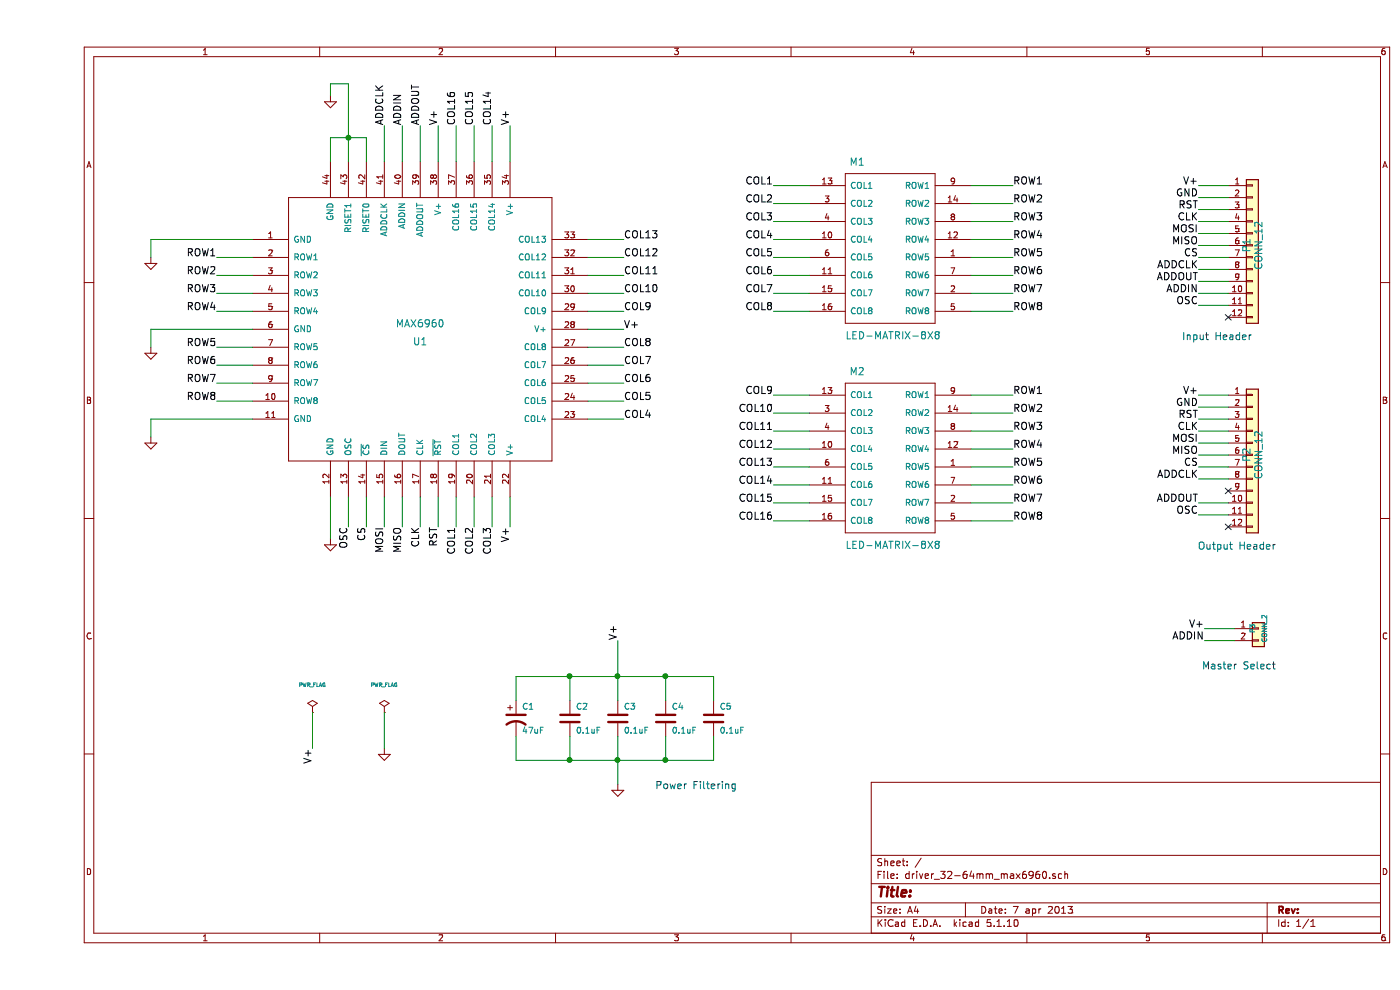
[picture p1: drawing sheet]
EESchema Schematic File Version 4
EELAYER 30 0
EELAYER END
$Descr A4 11693 8268
encoding utf-8
Sheet 1 1
Title ""
Date "7 apr 2013"
Rev ""
Comp ""
Comment1 ""
Comment2 ""
Comment3 ""
Comment4 ""
$EndDescr
$Comp
L power:GND #PWR01
U 1 1
P 2900 6250
F 0 "#PWR01" H 2900 6250 30  0001 C CNN
F 1 "GND" H 2900 6180 30  0001 C CNN
F 2 "" H 2900 6250 50  0001 C CNN
F 3 "" H 2900 6250 50  0001 C CNN
	1    2900 6250
	1    0    0    -1  
$EndComp
Text Label 2300 6250 3    60   ~ 0
V+
Wire Wire Line
	2900 5950 2900 6250
Wire Wire Line
	10000 5350 9750 5350
Wire Wire Line
	9950 4200 9700 4200
Wire Wire Line
	9950 4000 9700 4000
Wire Wire Line
	9950 3900 9700 3900
Wire Wire Line
	9950 3700 9700 3700
Wire Wire Line
	9950 3500 9700 3500
Wire Wire Line
	9950 3300 9700 3300
Wire Wire Line
	9950 3400 9700 3400
Wire Wire Line
	9950 3600 9700 3600
Wire Wire Line
	9950 3800 9700 3800
Wire Wire Line
	9950 4300 9700 4300
Wire Wire Line
	9950 2550 9700 2550
Wire Wire Line
	9950 2350 9700 2350
Wire Wire Line
	7800 2450 8150 2450
Wire Wire Line
	8150 1550 7800 1550
Wire Wire Line
	8150 1850 7800 1850
Wire Wire Line
	8150 2000 7800 2000
Wire Wire Line
	6450 2600 6150 2600
Wire Wire Line
	6450 2300 6150 2300
Wire Wire Line
	6450 2000 6150 2000
Wire Wire Line
	6450 1700 6150 1700
Wire Wire Line
	2900 1350 2900 1050
Wire Wire Line
	3200 1350 3200 1050
Wire Wire Line
	3650 1350 3650 1050
Wire Wire Line
	4600 2000 4900 2000
Wire Wire Line
	4600 2900 4900 2900
Wire Wire Line
	4600 3200 4900 3200
Wire Wire Line
	4600 3500 4900 3500
Wire Wire Line
	4600 2450 4900 2450
Wire Wire Line
	3650 4400 3650 4150
Wire Wire Line
	3350 4400 3350 4150
Wire Wire Line
	3050 4400 3050 4150
Wire Wire Line
	2750 4400 2750 4150
Wire Wire Line
	1800 3200 1500 3200
Wire Wire Line
	1800 2900 1500 2900
Wire Wire Line
	1800 2450 1500 2450
Wire Wire Line
	1800 2150 1500 2150
Wire Wire Line
	9950 2050 9700 2050
Wire Wire Line
	9950 1850 9700 1850
Wire Wire Line
	9950 1650 9700 1650
Wire Wire Line
	2450 4500 2450 4150
Wire Wire Line
	950  3650 950  3500
Wire Wire Line
	950  3500 1800 3500
Wire Wire Line
	3950 1350 3950 1050
Wire Wire Line
	4600 2750 4900 2750
Wire Wire Line
	2450 1150 2600 1150
Wire Wire Line
	2450 1150 2450 1350
Wire Wire Line
	2750 1150 2750 1350
Connection ~ 5250 6350
Wire Wire Line
	5650 6150 5650 6350
Wire Wire Line
	5650 6350 5250 6350
Connection ~ 4450 6350
Wire Wire Line
	4850 5350 4850 5650
Connection ~ 4850 5650
Wire Wire Line
	5250 5650 5250 5850
Wire Wire Line
	4450 5650 4450 5850
Wire Wire Line
	4000 5850 4000 5650
Connection ~ 4450 5650
Wire Wire Line
	4000 5650 4450 5650
Wire Wire Line
	5650 5650 5650 5850
Connection ~ 5250 5650
Wire Wire Line
	4000 6350 4000 6150
Wire Wire Line
	4450 6350 4450 6150
Wire Wire Line
	5250 6350 5250 6150
Connection ~ 4850 6350
Wire Wire Line
	4850 6550 4850 6350
Wire Wire Line
	2600 1350 2600 1150
Wire Wire Line
	2600 700  2450 700 
Wire Wire Line
	2450 700  2450 800 
Connection ~ 2600 1150
Wire Wire Line
	3950 4150 3950 4400
Wire Wire Line
	3350 1350 3350 1050
Wire Wire Line
	1800 2750 950  2750
Wire Wire Line
	950  2750 950  2900
Wire Wire Line
	1800 2000 950  2000
Wire Wire Line
	950  2000 950  2150
Wire Wire Line
	9950 1550 9700 1550
Wire Wire Line
	9950 1750 9700 1750
Wire Wire Line
	9950 1950 9700 1950
Wire Wire Line
	9950 2150 9700 2150
Wire Wire Line
	1800 2300 1500 2300
Wire Wire Line
	1800 2600 1500 2600
Wire Wire Line
	1800 3050 1500 3050
Wire Wire Line
	1800 3350 1500 3350
Wire Wire Line
	2600 4400 2600 4150
Wire Wire Line
	2900 4400 2900 4150
Wire Wire Line
	3200 4400 3200 4150
Wire Wire Line
	3500 4400 3500 4150
Wire Wire Line
	3800 4150 3800 4400
Wire Wire Line
	4600 2600 4900 2600
Wire Wire Line
	4600 2300 4900 2300
Wire Wire Line
	4600 3350 4900 3350
Wire Wire Line
	4600 3050 4900 3050
Wire Wire Line
	4600 2150 4900 2150
Wire Wire Line
	3800 1350 3800 1050
Wire Wire Line
	3500 1350 3500 1050
Wire Wire Line
	3050 1350 3050 1050
Wire Wire Line
	6450 1550 6150 1550
Wire Wire Line
	6450 1850 6150 1850
Wire Wire Line
	6450 2150 6150 2150
Wire Wire Line
	6450 2450 6150 2450
Wire Wire Line
	7800 2150 8150 2150
Wire Wire Line
	8150 1700 7800 1700
Wire Wire Line
	7800 2300 8150 2300
Wire Wire Line
	7800 2600 8150 2600
Wire Wire Line
	7800 4350 8150 4350
Wire Wire Line
	7800 4050 8150 4050
Wire Wire Line
	8150 3450 7800 3450
Wire Wire Line
	7800 3900 8150 3900
Wire Wire Line
	6450 4200 6150 4200
Wire Wire Line
	6450 3900 6150 3900
Wire Wire Line
	6450 3600 6150 3600
Wire Wire Line
	6450 3300 6150 3300
Wire Wire Line
	6450 3450 6150 3450
Wire Wire Line
	6450 3750 6150 3750
Wire Wire Line
	6450 4050 6150 4050
Wire Wire Line
	6450 4350 6150 4350
Wire Wire Line
	8150 3750 7800 3750
Wire Wire Line
	8150 3600 7800 3600
Wire Wire Line
	8150 3300 7800 3300
Wire Wire Line
	7800 4200 8150 4200
Wire Wire Line
	9950 2250 9700 2250
Wire Wire Line
	9950 2450 9700 2450
Wire Wire Line
	10000 5250 9750 5250
Wire Wire Line
	2300 5950 2300 6250
$Comp
L power:PWR_FLAG #FLG02
U 1 1
P 2900 5950
F 0 "#FLG02" H 2900 6220 30  0001 C CNN
F 1 "PWR_FLAG" H 2900 6180 30  0000 C CNN
F 2 "" H 2900 5950 50  0001 C CNN
F 3 "" H 2900 5950 50  0001 C CNN
	1    2900 5950
	1    0    0    -1  
$EndComp
$Comp
L power:PWR_FLAG #FLG03
U 1 1
P 2300 5950
F 0 "#FLG03" H 2300 6220 30  0001 C CNN
F 1 "PWR_FLAG" H 2300 6180 30  0000 C CNN
F 2 "" H 2300 5950 50  0001 C CNN
F 3 "" H 2300 5950 50  0001 C CNN
	1    2300 5950
	1    0    0    -1  
$EndComp
Text Notes 10150 2850 2    60   ~ 0
Input Header
Text Notes 10350 4600 2    60   ~ 0
Output Header
Text Notes 10350 5600 2    60   ~ 0
Master Select
Text Label 9750 5350 2    60   ~ 0
ADDIN
Text Label 9750 5250 2    60   ~ 0
V+
$Comp
L Connector_Generic:Conn_01x02 P3
U 1 1
P 10200 5250
F 0 "P3" V 10150 5250 40  0000 C CNN
F 1 "CONN_2" V 10250 5250 40  0000 C CNN
F 2 "" H 10200 5250 50  0001 C CNN
F 3 "" H 10200 5250 50  0001 C CNN
	1    10200 5250
	1    0    0    -1  
$EndComp
NoConn ~ 9950 4100
Text Label 9700 3300 2    60   ~ 0
V+
Text Label 9700 3400 2    60   ~ 0
GND
Text Label 9700 3500 2    60   ~ 0
RST
Text Label 9700 3600 2    60   ~ 0
CLK
Text Label 9700 3700 2    60   ~ 0
MOSI
Text Label 9700 3800 2    60   ~ 0
MISO
Text Label 9700 3900 2    60   ~ 0
CS
Text Label 9700 4000 2    60   ~ 0
ADDCLK
Text Label 9700 4200 2    60   ~ 0
ADDOUT
Text Label 9700 4300 2    60   ~ 0
OSC
$Comp
L Connector_Generic:Conn_01x12 P2
U 1 1
P 10150 3800
F 0 "P2" V 10100 3800 60  0000 C CNN
F 1 "CONN_12" V 10200 3800 60  0000 C CNN
F 2 "" H 10150 3800 50  0001 C CNN
F 3 "" H 10150 3800 50  0001 C CNN
	1    10150 3800
	1    0    0    -1  
$EndComp
NoConn ~ 9950 4400
NoConn ~ 9950 2650
$Comp
L Connector_Generic:Conn_01x12 P1
U 1 1
P 10150 2050
F 0 "P1" V 10100 2050 60  0000 C CNN
F 1 "CONN_12" V 10200 2050 60  0000 C CNN
F 2 "" H 10150 2050 50  0001 C CNN
F 3 "" H 10150 2050 50  0001 C CNN
	1    10150 2050
	1    0    0    -1  
$EndComp
Text Label 9700 2550 2    60   ~ 0
OSC
Text Label 9700 2450 2    60   ~ 0
ADDIN
Text Label 9700 2350 2    60   ~ 0
ADDOUT
Text Label 9700 2250 2    60   ~ 0
ADDCLK
$Comp
L driver_32-64mm_max6960:LED-MATRIX-8X8 M2
U 1 1
P 7150 3800
F 0 "M2" H 6850 4500 60  0000 C CNN
F 1 "LED-MATRIX-8X8" H 7150 3050 60  0000 C CNN
F 2 "" H 7150 3800 50  0001 C CNN
F 3 "" H 7150 3800 50  0001 C CNN
	1    7150 3800
	1    0    0    -1  
$EndComp
Text Label 8150 3300 0    60   ~ 0
ROW1
Text Label 8150 3450 0    60   ~ 0
ROW2
Text Label 8150 3600 0    60   ~ 0
ROW3
Text Label 8150 3750 0    60   ~ 0
ROW4
Text Label 8150 3900 0    60   ~ 0
ROW5
Text Label 8150 4050 0    60   ~ 0
ROW6
Text Label 8150 4200 0    60   ~ 0
ROW7
Text Label 8150 4350 0    60   ~ 0
ROW8
Text Label 6150 3300 2    60   ~ 0
COL9
Text Label 6150 3450 2    60   ~ 0
COL10
Text Label 6150 3600 2    60   ~ 0
COL11
Text Label 6150 3750 2    60   ~ 0
COL12
Text Label 6150 3900 2    60   ~ 0
COL13
Text Label 6150 4050 2    60   ~ 0
COL14
Text Label 6150 4200 2    60   ~ 0
COL15
Text Label 6150 4350 2    60   ~ 0
COL16
Text Label 6150 2600 2    60   ~ 0
COL8
Text Label 6150 2450 2    60   ~ 0
COL7
Text Label 6150 2300 2    60   ~ 0
COL6
Text Label 6150 2150 2    60   ~ 0
COL5
Text Label 6150 2000 2    60   ~ 0
COL4
Text Label 6150 1850 2    60   ~ 0
COL3
Text Label 6150 1700 2    60   ~ 0
COL2
Text Label 6150 1550 2    60   ~ 0
COL1
Text Label 8150 2600 0    60   ~ 0
ROW8
Text Label 8150 2450 0    60   ~ 0
ROW7
Text Label 8150 2300 0    60   ~ 0
ROW6
Text Label 8150 2150 0    60   ~ 0
ROW5
Text Label 8150 2000 0    60   ~ 0
ROW4
Text Label 8150 1850 0    60   ~ 0
ROW3
Text Label 8150 1700 0    60   ~ 0
ROW2
Text Label 8150 1550 0    60   ~ 0
ROW1
Text Label 2900 1050 1    60   ~ 0
ADDCLK
Text Label 3050 1050 1    60   ~ 0
ADDIN
Text Label 3200 1050 1    60   ~ 0
ADDOUT
Text Label 3500 1050 1    60   ~ 0
COL16
Text Label 3650 1050 1    60   ~ 0
COL15
Text Label 3800 1050 1    60   ~ 0
COL14
Text Label 4900 2000 0    60   ~ 0
COL13
Text Label 4900 2150 0    60   ~ 0
COL12
Text Label 4900 2300 0    60   ~ 0
COL11
Text Label 4900 2450 0    60   ~ 0
COL10
Text Label 4900 2600 0    60   ~ 0
COL9
Text Label 4900 2900 0    60   ~ 0
COL8
Text Label 4900 3050 0    60   ~ 0
COL7
Text Label 4900 3200 0    60   ~ 0
COL6
Text Label 4900 3350 0    60   ~ 0
COL5
Text Label 4900 3500 0    60   ~ 0
COL4
Text Label 3800 4400 3    60   ~ 0
COL3
Text Label 3650 4400 3    60   ~ 0
COL2
Text Label 3500 4400 3    60   ~ 0
COL1
Text Label 3350 4400 3    60   ~ 0
RST
Text Label 3200 4400 3    60   ~ 0
CLK
Text Label 3050 4400 3    60   ~ 0
MISO
Text Label 2900 4400 3    60   ~ 0
MOSI
Text Label 2750 4400 3    60   ~ 0
CS
Text Label 2600 4400 3    60   ~ 0
OSC
Text Label 1500 3350 2    60   ~ 0
ROW8
Text Label 1500 3200 2    60   ~ 0
ROW7
Text Label 1500 3050 2    60   ~ 0
ROW6
Text Label 1500 2900 2    60   ~ 0
ROW5
Text Label 1500 2600 2    60   ~ 0
ROW4
Text Label 1500 2450 2    60   ~ 0
ROW3
Text Label 1500 2300 2    60   ~ 0
ROW2
Text Label 1500 2150 2    60   ~ 0
ROW1
$Comp
L driver_32-64mm_max6960:LED-MATRIX-8X8 M1
U 1 1
P 7150 2050
F 0 "M1" H 6850 2750 60  0000 C CNN
F 1 "LED-MATRIX-8X8" H 7150 1300 60  0000 C CNN
F 2 "" H 7150 2050 50  0001 C CNN
F 3 "" H 7150 2050 50  0001 C CNN
	1    7150 2050
	1    0    0    -1  
$EndComp
Text Notes 5850 6600 2    60   ~ 0
Power Filtering
Text Label 9700 2150 2    60   ~ 0
CS
Text Label 9700 2050 2    60   ~ 0
MISO
Text Label 9700 1950 2    60   ~ 0
MOSI
Text Label 9700 1850 2    60   ~ 0
CLK
Text Label 9700 1750 2    60   ~ 0
RST
Text Label 9700 1650 2    60   ~ 0
GND
Text Label 9700 1550 2    60   ~ 0
V+
$Comp
L power:GND #PWR04
U 1 1
P 2450 4500
F 0 "#PWR04" H 2450 4500 30  0001 C CNN
F 1 "GND" H 2450 4430 30  0001 C CNN
F 2 "" H 2450 4500 50  0001 C CNN
F 3 "" H 2450 4500 50  0001 C CNN
	1    2450 4500
	1    0    0    -1  
$EndComp
$Comp
L power:GND #PWR05
U 1 1
P 950 2150
F 0 "#PWR05" H 950 2150 30  0001 C CNN
F 1 "GND" H 950 2080 30  0001 C CNN
F 2 "" H 950 2150 50  0001 C CNN
F 3 "" H 950 2150 50  0001 C CNN
	1    950  2150
	1    0    0    -1  
$EndComp
$Comp
L power:GND #PWR06
U 1 1
P 950 2900
F 0 "#PWR06" H 950 2900 30  0001 C CNN
F 1 "GND" H 950 2830 30  0001 C CNN
F 2 "" H 950 2900 50  0001 C CNN
F 3 "" H 950 2900 50  0001 C CNN
	1    950  2900
	1    0    0    -1  
$EndComp
Text Label 3950 1050 1    60   ~ 0
V+
Text Label 3350 1050 1    60   ~ 0
V+
Text Label 4900 2750 0    60   ~ 0
V+
Text Label 3950 4400 3    60   ~ 0
V+
$Comp
L power:GND #PWR07
U 1 1
P 950 3650
F 0 "#PWR07" H 950 3650 30  0001 C CNN
F 1 "GND" H 950 3580 30  0001 C CNN
F 2 "" H 950 3650 50  0001 C CNN
F 3 "" H 950 3650 50  0001 C CNN
	1    950  3650
	1    0    0    -1  
$EndComp
$Comp
L power:GND #PWR08
U 1 1
P 2450 800
F 0 "#PWR08" H 2450 800 30  0001 C CNN
F 1 "GND" H 2450 730 30  0001 C CNN
F 2 "" H 2450 800 50  0001 C CNN
F 3 "" H 2450 800 50  0001 C CNN
	1    2450 800 
	1    0    0    -1  
$EndComp
Text Label 4850 5350 1    60   ~ 0
V+
$Comp
L power:GND #PWR09
U 1 1
P 4850 6550
F 0 "#PWR09" H 4850 6550 30  0001 C CNN
F 1 "GND" H 4850 6480 30  0001 C CNN
F 2 "" H 4850 6550 50  0001 C CNN
F 3 "" H 4850 6550 50  0001 C CNN
	1    4850 6550
	1    0    0    -1  
$EndComp
$Comp
L Device:C C5
U 1 1
P 5650 6000
F 0 "C5" H 5700 6100 50  0000 L CNN
F 1 "0.1uF" H 5700 5900 50  0000 L CNN
F 2 "" H 5650 6000 50  0001 C CNN
F 3 "" H 5650 6000 50  0001 C CNN
	1    5650 6000
	1    0    0    -1  
$EndComp
$Comp
L Device:C C4
U 1 1
P 5250 6000
F 0 "C4" H 5300 6100 50  0000 L CNN
F 1 "0.1uF" H 5300 5900 50  0000 L CNN
F 2 "" H 5250 6000 50  0001 C CNN
F 3 "" H 5250 6000 50  0001 C CNN
	1    5250 6000
	1    0    0    -1  
$EndComp
$Comp
L Device:C C3
U 1 1
P 4850 6000
F 0 "C3" H 4900 6100 50  0000 L CNN
F 1 "0.1uF" H 4900 5900 50  0000 L CNN
F 2 "" H 4850 6000 50  0001 C CNN
F 3 "" H 4850 6000 50  0001 C CNN
	1    4850 6000
	1    0    0    -1  
$EndComp
$Comp
L Device:C C2
U 1 1
P 4450 6000
F 0 "C2" H 4500 6100 50  0000 L CNN
F 1 "0.1uF" H 4500 5900 50  0000 L CNN
F 2 "" H 4450 6000 50  0001 C CNN
F 3 "" H 4450 6000 50  0001 C CNN
	1    4450 6000
	1    0    0    -1  
$EndComp
$Comp
L Device:CP1 C1
U 1 1
P 4000 6000
F 0 "C1" H 4050 6100 50  0000 L CNN
F 1 "47uF" H 4050 5900 50  0000 L CNN
F 2 "" H 4000 6000 50  0001 C CNN
F 3 "" H 4000 6000 50  0001 C CNN
	1    4000 6000
	1    0    0    -1  
$EndComp
$Comp
L driver_32-64mm_max6960:MAX6960 U1
U 1 1
P 3200 2750
F 0 "U1" H 3200 2650 60  0000 C CNN
F 1 "MAX6960" H 3200 2800 60  0000 C CNN
F 2 "" H 3200 2750 50  0001 C CNN
F 3 "" H 3200 2750 50  0001 C CNN
	1    3200 2750
	1    0    0    -1  
$EndComp
Wire Wire Line
	5250 6350 4850 6350
Wire Wire Line
	4450 6350 4000 6350
Wire Wire Line
	4850 5650 4850 5850
Wire Wire Line
	4850 5650 5250 5650
Wire Wire Line
	4450 5650 4850 5650
Wire Wire Line
	5250 5650 5650 5650
Wire Wire Line
	4850 6350 4850 6150
Wire Wire Line
	4850 6350 4450 6350
Wire Wire Line
	2600 1150 2750 1150
Wire Wire Line
	2600 1150 2600 700 
$EndSCHEMATC
